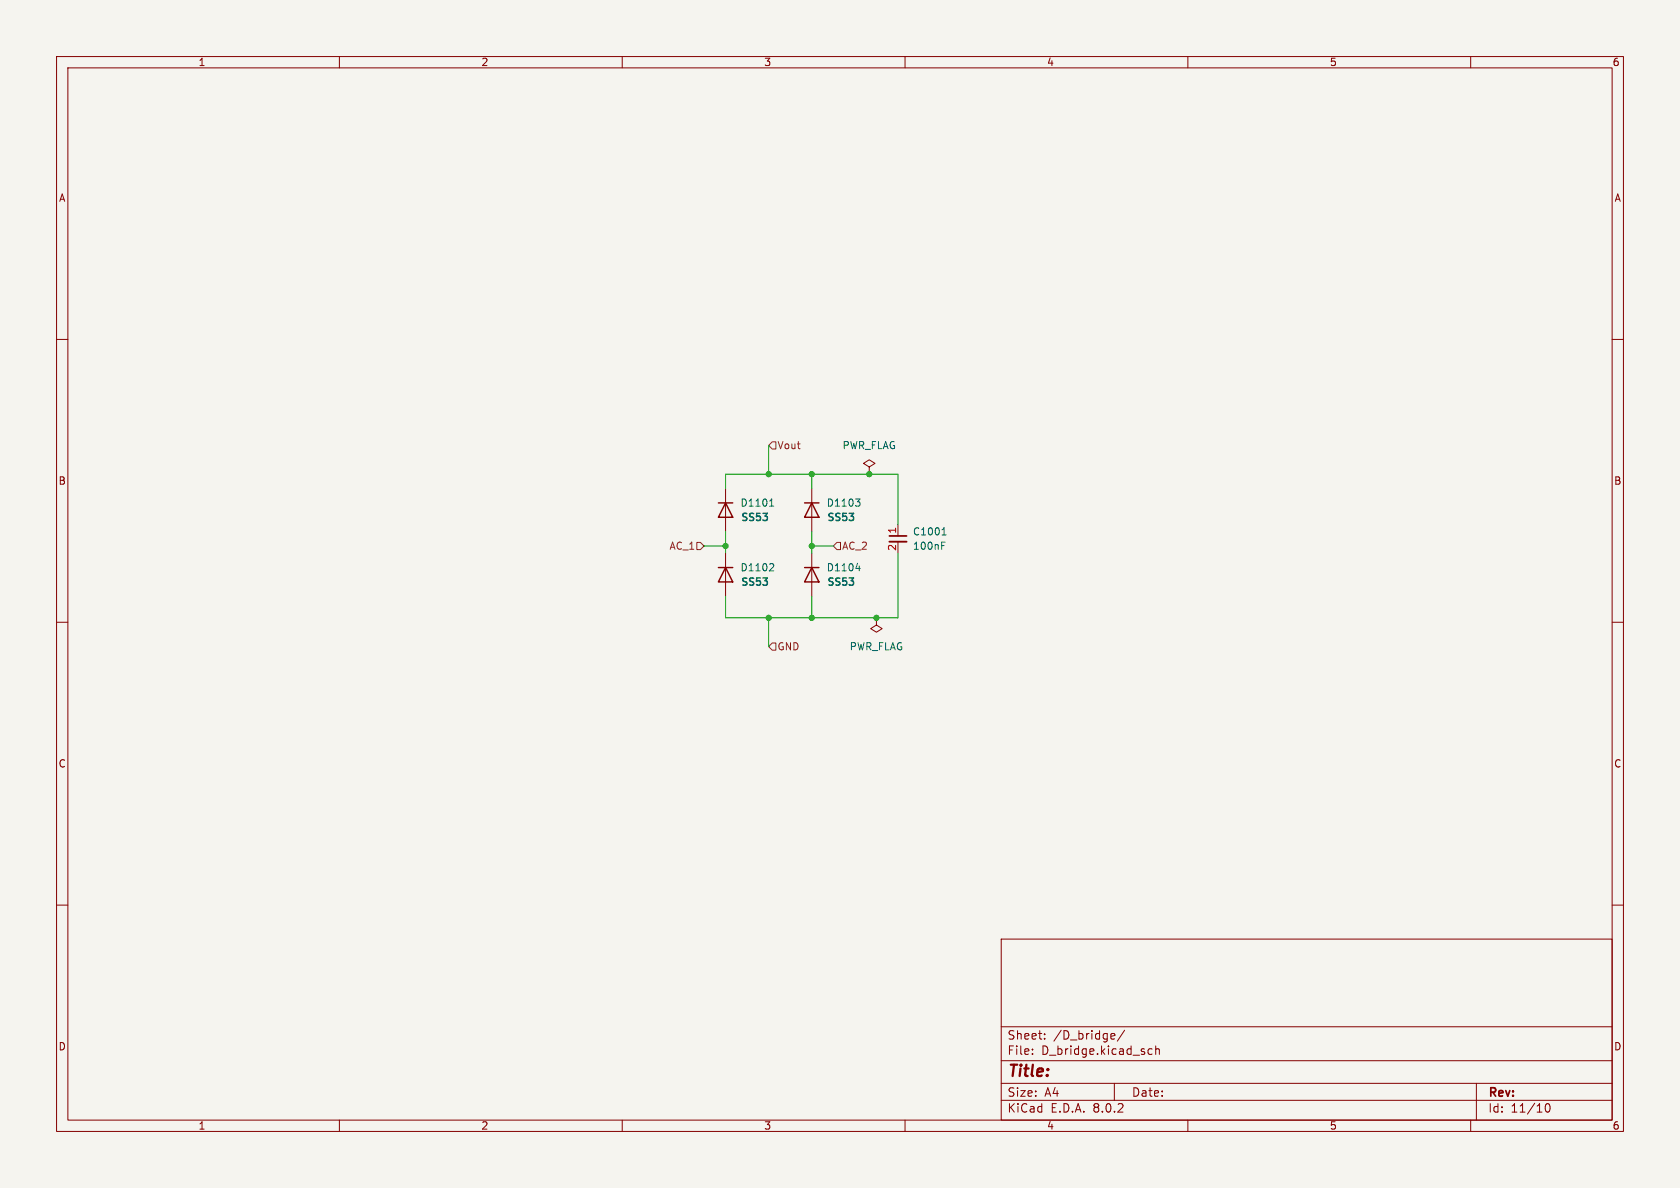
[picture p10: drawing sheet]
<svg xmlns="http://www.w3.org/2000/svg" width="297mm" height="210mm" viewBox="0 0 297 210" stroke-linecap="round" stroke-linejoin="round" font-family="sans-serif">
<path d="M0 0h297v210h-297z" fill="#f5f4ef" stroke="#f5f4ef" stroke-width=".18"/>
<g fill="none" stroke="#840000" stroke-width=".18">
<path d="M10 10h277v190h-277zM12 12h273v186h-273zM60 10v2M110 10v2M160 10v2M210 10v2M260 10v2M10 60h2M285 60h2M128.3 86.4v7.6M128.3 97.8v7.6M143.5 86.4v7.6"/>
<path d="M143.5 97.8v7.6M153.7 82.6l1-.7-1-.6-1 .6 1 .7v1.2M153.7 83.8h.1M158.7 92.7v2M158.7 95.8v2M10 110h2M154.9 109.2v1.3l1.1 .6-1.1 .7-1-.7 1-.6M154.9 109.2h.1M285 110h2M10 160h2M285 160h2M177 166h108v32h-108z"/>
<path d="M60 198v2M110 198v2M160 198v2M177 194.5h108M177 191.5h108M177 187.5h108M177 181.5h108M182.5 186.3v.1M182.5 185.5v.1M184.7 183.6v.1M184.7 182.8v.1M196.6 182.7l.4 .1 .1 .3-.7 .1"/>
<path d="M197 191.5v3M197 183.6l-.4 .1M198.8 182.1l-1.3 2M203 186.1l.2 .3 .5-.1M203.7 185.5l-.5-.1-.2 .3M204.3 185.5l.2-.1 .4 .1 .1 .9M204.3 184.9v1.5M210 198v2M260 198v2M261 191.5v6.5M273.4 195.2l.1-.1a.81 .81 0 0 1 .6 .6 .81 .81 0 0 1-.3 .8l-.1 .1a.81 .81 0 0 1-.6-.6 .81 .81 0 0 1 .3-.8z"/>
</g>
<path d="M127 88.9h2.5M128.3 88.9l1.2 2.5h-2.5zM142.2 88.9h2.6M143.5 88.9l1.3 2.5h-2.6zM127 100.3h2.5M128.3 100.3l1.2 2.6h-2.5zM142.2 100.3h2.6M143.5 100.3l1.3 2.6h-2.6z" fill="none" stroke="#840000" stroke-width=".25"/>
<path d="M136.1 89.5h.7M136.2 88.5l.2-.3v1.3M136.5 99.6l.3 .3-.1 .3-.7 .7h.8M151.2 88.2h.8l-.4 .5M151.8 88.7l.2 .2v.3l-.2 .3M166.5 96.4h.4M166.5 95.8h.6M166.5 94.6h.8M166.7 93.6l.2-.3v1.3M151.3 100.5h.8M151.9 100.1v.8" fill="none" stroke="#006464" stroke-width=".18"/>
<path d="M157.2 95.8h3.1" fill="none" stroke="#840000" stroke-width=".33"/>
<path d="M157.2 94.7h3.1" fill="none" stroke="#840000" stroke-width=".3"/>
<path d="M136.5 78.1h.7v1.3h-.7l-.6-.7zM123.2 95.9h.6l.7 .6-.7 .7h-.6zM148 95.9h.6v1.3h-.6l-.7-.7zM136.5 113.7h.7v1.2h-.7l-.6-.6z" fill="none" stroke="#725600" stroke-width=".18"/>
<path d="M135.9 78.7v5.1M124.5 96.5h3.8M128.3 86.4v-2.6h30.4v8.9M128.3 94v3.8M143.5 96.5h3.8M143.5 83.8v2.6M143.5 94v3.8M158.7 97.8v11.4h-30.4v-3.8M135.9 109.2v5.1M143.5 105.4v3.8" fill="none" stroke="#009600" stroke-width=".18"/>
<g fill="#009600" stroke="#009600" stroke-width=".18">
<circle cx="143.5" cy="109.2" r=".46"/>
<circle cx="153.7" cy="83.8" r=".46"/>
<circle cx="128.3" cy="96.5" r=".46"/>
<circle cx="143.5" cy="96.5" r=".46"/>
<circle cx="135.9" cy="83.8" r=".46"/>
<circle cx="143.5" cy="83.8" r=".46"/>
<circle cx="154.9" cy="109.2" r=".46"/>
<circle cx="135.9" cy="109.2" r=".46"/>
</g>
<text font-size="2.8" fill="#840000" x="178" y="190.9">Title:</text>
<g font-size="2.1" fill="#840000">
<text x="178" y="184">Sheet:</text>
<text x="186.2" y="184">/D_bridge/</text>
<text x="178" y="186.7">File:</text>
<text x="184.1" y="186.7">D_bridge.kicad_sch</text>
<text x="178" y="196.9">KiCad</text>
<text x="178" y="194.1">Size:</text>
<text x="184.7" y="194.1">A4</text>
<text x="185.7" y="196.9">E.D.A.</text>
<text x="193.3" y="196.9">8.0.2</text>
<text x="200" y="194.1">Date:</text>
<text x="263" y="194.3">Rev:</text>
<text x="263" y="196.9">Id:</text>
<text x="267.1" y="196.9">11/10</text>
</g>
<g font-size="1.8" fill="#840000">
<text x="35" y="11.9">1</text>
<text x="85" y="11.9">2</text>
<text x="135" y="11.9">3</text>
<text x="185" y="11.9">4</text>
<text x="235" y="11.9">5</text>
<text x="285" y="11.9">6</text>
<text x="10.3" y="35.9">A</text>
<text x="285.3" y="35.9">A</text>
<text x="10.3" y="85.9">B</text>
<text x="285.3" y="85.9">B</text>
<text x="10.3" y="135.9">C</text>
<text x="285.3" y="135.9">C</text>
<text x="10.3" y="185.9">D</text>
<text x="285.3" y="185.9">D</text>
<text x="35" y="199.9">1</text>
<text x="85" y="199.9">2</text>
<text x="135" y="199.9">3</text>
<text x="185" y="199.9">4</text>
<text x="235" y="199.9">5</text>
<text x="285" y="199.9">6</text>
</g>
<g font-size="1.8" fill="#725600">
<text x="137.4" y="79.6">Vout</text>
<text x="118.3" y="97.4">AC_1</text>
<text x="148.8" y="97.4">AC_2</text>
<text x="137.4" y="115.2">GND</text>
</g>
<g font-size="1.8" fill="#006464">
<text x="148.9" y="79.6">PWR_FLAG</text>
<text x="130.8" y="89.8">D1101</text>
<text x="146.1" y="89.8">D1103</text>
<text x="130.8" y="92.5">SS53</text>
<text x="146" y="92.5">SS53</text>
<text x="161.3" y="94.8">C1001</text>
<text x="130.8" y="101.2">D1102</text>
<text x="146.1" y="101.2">D1104</text>
<text x="161.3" y="97.4">100nF</text>
<text x="130.8" y="103.9">SS53</text>
<text x="146" y="103.9">SS53</text>
<text x="150.1" y="115.2">PWR_FLAG</text>
</g>
<g font-size="1.8" fill="#a90000">
<text x="158.5" y="94.4" transform="rotate(-90 158.5 94.4)">1</text>
<text x="158.5" y="97.5" transform="rotate(-90 158.5 97.5)">2</text>
</g>
</svg>
